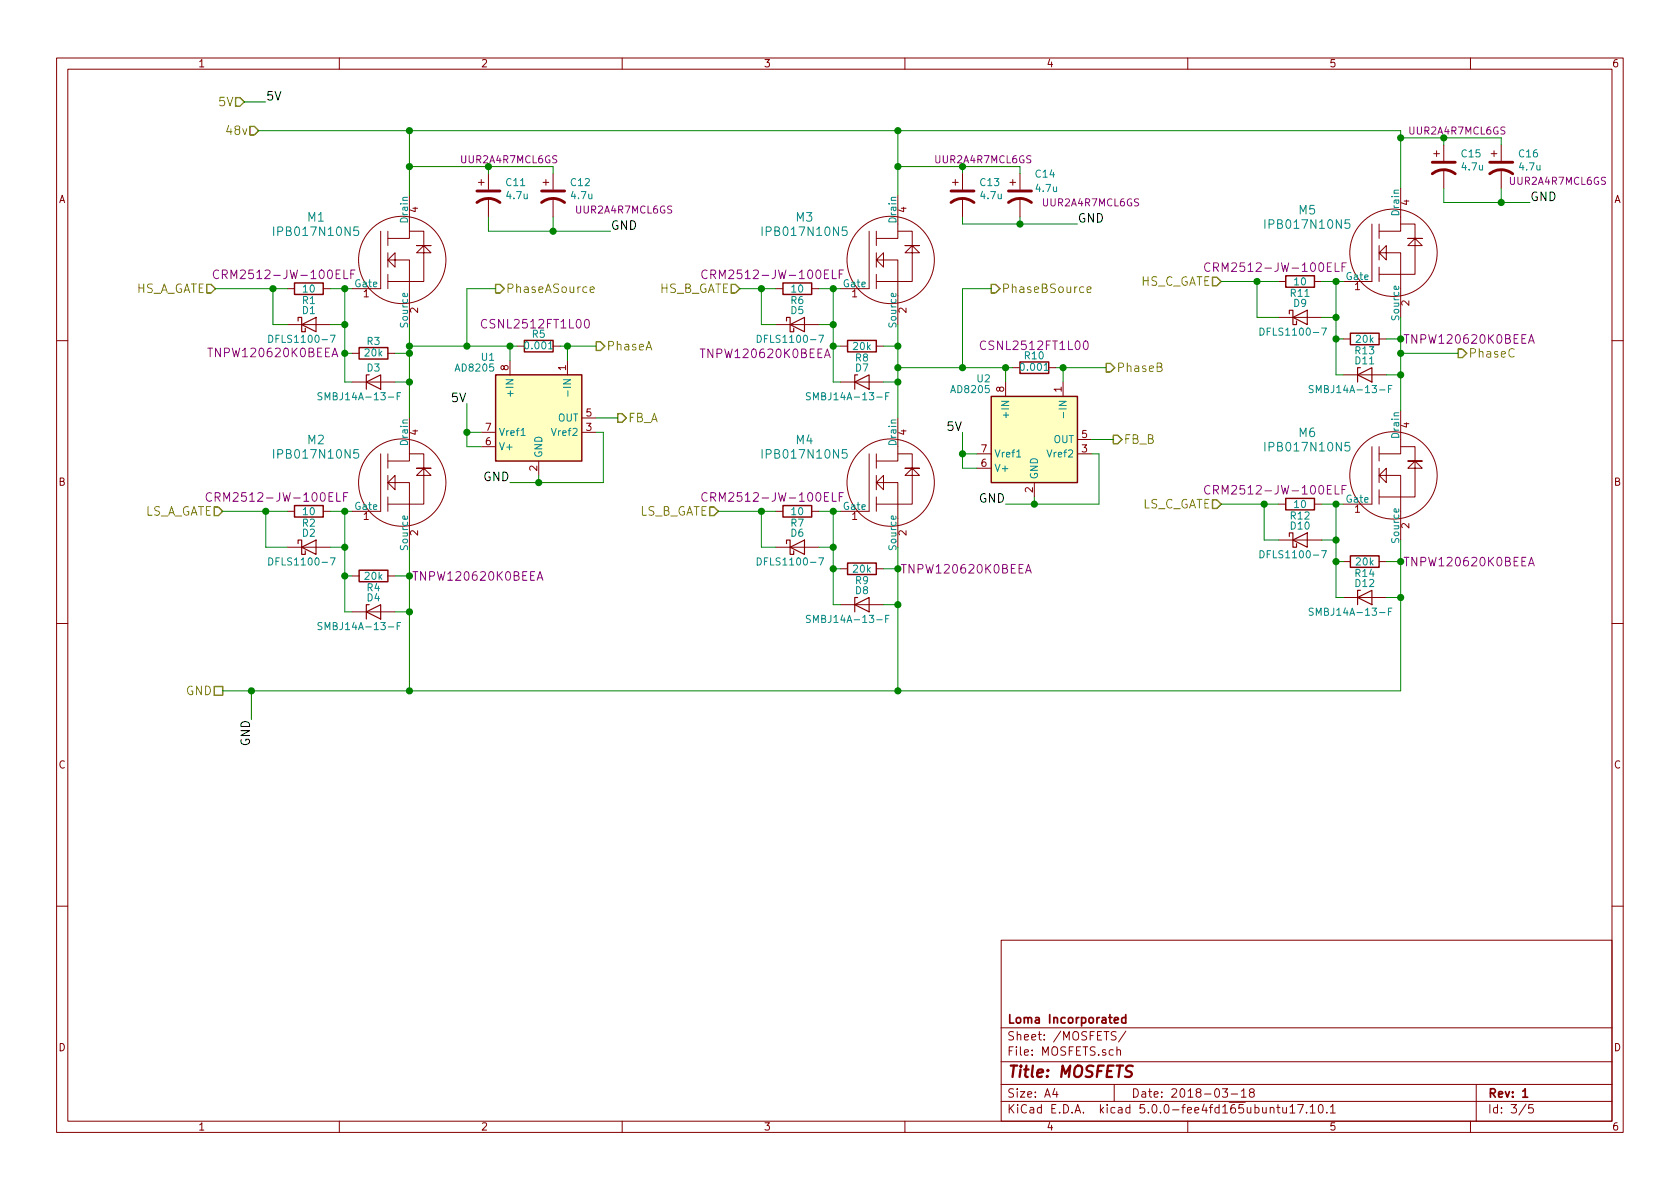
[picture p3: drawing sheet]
EESchema Schematic File Version 4
LIBS:bldc_v1-cache
EELAYER 26 0
EELAYER END
$Descr A4 11693 8268
encoding utf-8
Sheet 3 5
Title "MOSFETS"
Date "2018-03-18"
Rev "1"
Comp "Loma Incorporated"
Comment1 ""
Comment2 ""
Comment3 ""
Comment4 ""
$EndDescr
$Comp
L infineon:IPB017N10N5 M1
U 1 1
P 2850 1800
F 0 "M1" H 2200 2100 60  0000 C CNN
F 1 "IPB017N10N5" H 2200 2000 60  0000 C CNN
F 2 "TO_SOT_Packages_SMD:TO-263-7_TabPin4" H 2200 2000 60  0001 C CNN
F 3 "" H 2200 2000 60  0001 C CNN
	1    2850 1800
	1    0    0    -1  
$EndComp
$Comp
L infineon:IPB017N10N5 M3
U 1 1
P 6250 1800
F 0 "M3" H 5600 2100 60  0000 C CNN
F 1 "IPB017N10N5" H 5600 2000 60  0000 C CNN
F 2 "TO_SOT_Packages_SMD:TO-263-7_TabPin4" H 5600 2000 60  0001 C CNN
F 3 "" H 5600 2000 60  0001 C CNN
	1    6250 1800
	1    0    0    -1  
$EndComp
$Comp
L infineon:IPB017N10N5 M5
U 1 1
P 9750 1750
F 0 "M5" H 9100 2050 60  0000 C CNN
F 1 "IPB017N10N5" H 9100 1950 60  0000 C CNN
F 2 "TO_SOT_Packages_SMD:TO-263-7_TabPin4" H 9100 1950 60  0001 C CNN
F 3 "" H 9100 1950 60  0001 C CNN
	1    9750 1750
	1    0    0    -1  
$EndComp
$Comp
L infineon:IPB017N10N5 M2
U 1 1
P 2850 3350
F 0 "M2" H 2200 3650 60  0000 C CNN
F 1 "IPB017N10N5" H 2200 3550 60  0000 C CNN
F 2 "TO_SOT_Packages_SMD:TO-263-7_TabPin4" H 2200 3550 60  0001 C CNN
F 3 "" H 2200 3550 60  0001 C CNN
	1    2850 3350
	1    0    0    -1  
$EndComp
$Comp
L infineon:IPB017N10N5 M4
U 1 1
P 6250 3350
F 0 "M4" H 5600 3650 60  0000 C CNN
F 1 "IPB017N10N5" H 5600 3550 60  0000 C CNN
F 2 "TO_SOT_Packages_SMD:TO-263-7_TabPin4" H 5600 3550 60  0001 C CNN
F 3 "" H 5600 3550 60  0001 C CNN
	1    6250 3350
	1    0    0    -1  
$EndComp
$Comp
L infineon:IPB017N10N5 M6
U 1 1
P 9750 3300
F 0 "M6" H 9100 3600 60  0000 C CNN
F 1 "IPB017N10N5" H 9100 3500 60  0000 C CNN
F 2 "TO_SOT_Packages_SMD:TO-263-7_TabPin4" H 9100 3500 60  0001 C CNN
F 3 "" H 9100 3500 60  0001 C CNN
	1    9750 3300
	1    0    0    -1  
$EndComp
Text HLabel 4150 2400 2    60   Output ~ 0
PhaseA
Text HLabel 1800 900  0    60   Input ~ 0
48v
Wire Wire Line
	6250 2900 6250 2650
Text HLabel 7700 2550 2    60   Output ~ 0
PhaseB
Wire Wire Line
	9750 2850 9750 2600
Text HLabel 10150 2450 2    60   Output ~ 0
PhaseC
Wire Wire Line
	10150 2450 9750 2450
Connection ~ 9750 2450
Wire Wire Line
	1800 900  2850 900 
Wire Wire Line
	2850 900  2850 1150
Wire Wire Line
	6250 900  6250 1150
Connection ~ 2850 900 
Text HLabel 1550 4800 0    60   UnSpc ~ 0
GND
Wire Wire Line
	2850 4800 2850 4250
Wire Wire Line
	6250 3800 6250 3950
Wire Wire Line
	9750 4800 9750 4150
Text HLabel 1500 2000 0    60   Input ~ 0
HS_A_GATE
Text HLabel 1550 3550 0    60   Input ~ 0
LS_A_GATE
Text HLabel 5150 2000 0    60   Input ~ 0
HS_B_GATE
Text HLabel 5000 3550 0    60   Input ~ 0
LS_B_GATE
Text HLabel 8500 1950 0    60   Input ~ 0
HS_C_GATE
Text HLabel 8500 3500 0    60   Input ~ 0
LS_C_GATE
$Comp
L Device:R R1
U 1 1
P 2150 2000
F 0 "R1" V 2230 2000 50  0000 C CNN
F 1 "10" V 2150 2000 50  0000 C CNN
F 2 "Resistors_SMD:R_2512_HandSoldering" V 2080 2000 50  0001 C CNN
F 3 "" H 2150 2000 50  0001 C CNN
F 4 "CRM2512-JW-100ELF " V 2050 1850 60  0000 C CNN "PN"
	1    2150 2000
	0    1    1    0   
$EndComp
$Comp
L Device:R R2
U 1 1
P 2150 3550
F 0 "R2" V 2230 3550 50  0000 C CNN
F 1 "10" V 2150 3550 50  0000 C CNN
F 2 "Resistors_SMD:R_2512_HandSoldering" V 2080 3550 50  0001 C CNN
F 3 "" H 2150 3550 50  0001 C CNN
F 4 "CRM2512-JW-100ELF " V 2050 3350 60  0000 C CNN "PN"
	1    2150 3550
	0    1    1    0   
$EndComp
$Comp
L Device:R R6
U 1 1
P 5550 2000
F 0 "R6" V 5630 2000 50  0000 C CNN
F 1 "10" V 5550 2000 50  0000 C CNN
F 2 "Resistors_SMD:R_2512_HandSoldering" V 5480 2000 50  0001 C CNN
F 3 "" H 5550 2000 50  0001 C CNN
F 4 "CRM2512-JW-100ELF " V 5450 1850 60  0000 C CNN "PN"
	1    5550 2000
	0    1    1    0   
$EndComp
$Comp
L Device:R R7
U 1 1
P 5550 3550
F 0 "R7" V 5630 3550 50  0000 C CNN
F 1 "10" V 5550 3550 50  0000 C CNN
F 2 "Resistors_SMD:R_2512_HandSoldering" V 5480 3550 50  0001 C CNN
F 3 "" H 5550 3550 50  0001 C CNN
F 4 "CRM2512-JW-100ELF " V 5450 3400 60  0000 C CNN "PN"
	1    5550 3550
	0    1    1    0   
$EndComp
$Comp
L Device:R R11
U 1 1
P 9050 1950
F 0 "R11" V 9130 1950 50  0000 C CNN
F 1 "10" V 9050 1950 50  0000 C CNN
F 2 "Resistors_SMD:R_2512_HandSoldering" V 8980 1950 50  0001 C CNN
F 3 "" H 9050 1950 50  0001 C CNN
F 4 "CRM2512-JW-100ELF " V 8950 1800 60  0000 C CNN "PN"
	1    9050 1950
	0    1    1    0   
$EndComp
$Comp
L Device:R R12
U 1 1
P 9050 3500
F 0 "R12" V 9130 3500 50  0000 C CNN
F 1 "10" V 9050 3500 50  0000 C CNN
F 2 "Resistors_SMD:R_2512_HandSoldering" V 8980 3500 50  0001 C CNN
F 3 "" H 9050 3500 50  0001 C CNN
F 4 "CRM2512-JW-100ELF " V 8950 3350 60  0000 C CNN "PN"
	1    9050 3500
	0    1    1    0   
$EndComp
$Comp
L Device:D_Schottky D1
U 1 1
P 2150 2250
F 0 "D1" H 2150 2350 50  0000 C CNN
F 1 "DFLS1100-7" H 2100 2150 50  0000 C CNN
F 2 "Diodes_SMD:D_PowerDI-123" H 2150 2250 50  0001 C CNN
F 3 "" H 2150 2250 50  0001 C CNN
	1    2150 2250
	1    0    0    -1  
$EndComp
$Comp
L Device:D_Schottky D2
U 1 1
P 2150 3800
F 0 "D2" H 2150 3900 50  0000 C CNN
F 1 "DFLS1100-7" H 2100 3700 50  0000 C CNN
F 2 "Diodes_SMD:D_PowerDI-123" H 2150 3800 50  0001 C CNN
F 3 "" H 2150 3800 50  0001 C CNN
	1    2150 3800
	1    0    0    -1  
$EndComp
$Comp
L Device:D_Schottky D6
U 1 1
P 5550 3800
F 0 "D6" H 5550 3900 50  0000 C CNN
F 1 "DFLS1100-7" H 5500 3700 50  0000 C CNN
F 2 "Diodes_SMD:D_PowerDI-123" H 5550 3800 50  0001 C CNN
F 3 "" H 5550 3800 50  0001 C CNN
	1    5550 3800
	1    0    0    -1  
$EndComp
$Comp
L Device:D_Schottky D5
U 1 1
P 5550 2250
F 0 "D5" H 5550 2350 50  0000 C CNN
F 1 "DFLS1100-7" H 5500 2150 50  0000 C CNN
F 2 "Diodes_SMD:D_PowerDI-123" H 5550 2250 50  0001 C CNN
F 3 "" H 5550 2250 50  0001 C CNN
	1    5550 2250
	1    0    0    -1  
$EndComp
$Comp
L Device:D_Schottky D10
U 1 1
P 9050 3750
F 0 "D10" H 9050 3850 50  0000 C CNN
F 1 "DFLS1100-7" H 9000 3650 50  0000 C CNN
F 2 "Diodes_SMD:D_PowerDI-123" H 9050 3750 50  0001 C CNN
F 3 "" H 9050 3750 50  0001 C CNN
	1    9050 3750
	1    0    0    -1  
$EndComp
$Comp
L Device:D_Schottky D9
U 1 1
P 9050 2200
F 0 "D9" H 9050 2300 50  0000 C CNN
F 1 "DFLS1100-7" H 9000 2100 50  0000 C CNN
F 2 "Diodes_SMD:D_PowerDI-123" H 9050 2200 50  0001 C CNN
F 3 "" H 9050 2200 50  0001 C CNN
	1    9050 2200
	1    0    0    -1  
$EndComp
$Comp
L Device:R R3
U 1 1
P 2600 2450
F 0 "R3" V 2680 2450 50  0000 C CNN
F 1 "20k" V 2600 2450 50  0000 C CNN
F 2 "Resistors_SMD:R_1206_HandSoldering" V 2530 2450 50  0001 C CNN
F 3 "" H 2600 2450 50  0001 C CNN
F 4 "TNPW120620K0BEEA" V 2600 3150 60  0000 C CNN "PN"
	1    2600 2450
	0    -1   -1   0   
$EndComp
Wire Wire Line
	1500 2000 1900 2000
Wire Wire Line
	2300 2000 2400 2000
Wire Wire Line
	2000 2250 1900 2250
Wire Wire Line
	1900 2250 1900 2000
Connection ~ 1900 2000
Wire Wire Line
	2850 2900 2850 2650
Wire Wire Line
	2750 2450 2850 2450
Connection ~ 2850 2450
Wire Wire Line
	2450 2450 2400 2450
Wire Wire Line
	2400 2000 2400 2250
Connection ~ 2400 2000
Wire Wire Line
	2300 2250 2400 2250
Connection ~ 2400 2250
$Comp
L Device:R R4
U 1 1
P 2600 4000
F 0 "R4" V 2680 4000 50  0000 C CNN
F 1 "20k" V 2600 4000 50  0000 C CNN
F 2 "Resistors_SMD:R_1206_HandSoldering" V 2530 4000 50  0001 C CNN
F 3 "" H 2600 4000 50  0001 C CNN
F 4 "TNPW120620K0BEEA " V 2600 4750 60  0000 C CNN "PN"
	1    2600 4000
	0    1    1    0   
$EndComp
Wire Wire Line
	1550 3550 1850 3550
Wire Wire Line
	2000 3800 1850 3800
Wire Wire Line
	1850 3800 1850 3550
Connection ~ 1850 3550
Wire Wire Line
	2300 3800 2400 3800
Wire Wire Line
	2400 3550 2400 3800
Wire Wire Line
	2300 3550 2400 3550
Connection ~ 2400 3550
Wire Wire Line
	2400 4000 2450 4000
Connection ~ 2400 3800
Wire Wire Line
	2750 4000 2850 4000
Connection ~ 2850 4000
Wire Wire Line
	5000 3550 5300 3550
Wire Wire Line
	5400 3800 5300 3800
Wire Wire Line
	5300 3800 5300 3550
Connection ~ 5300 3550
Wire Wire Line
	5700 3550 5800 3550
Wire Wire Line
	5700 3800 5800 3800
Wire Wire Line
	5800 3550 5800 3800
Connection ~ 5800 3550
$Comp
L Device:R R9
U 1 1
P 6000 3950
F 0 "R9" V 6080 3950 50  0000 C CNN
F 1 "20k" V 6000 3950 50  0000 C CNN
F 2 "Resistors_SMD:R_1206_HandSoldering" V 5930 3950 50  0001 C CNN
F 3 "" H 6000 3950 50  0001 C CNN
F 4 "TNPW120620K0BEEA " V 6000 4700 60  0000 C CNN "PN"
	1    6000 3950
	0    1    1    0   
$EndComp
Wire Wire Line
	5800 3950 5850 3950
Connection ~ 5800 3800
Wire Wire Line
	6150 3950 6250 3950
Connection ~ 6250 3950
Wire Wire Line
	5150 2000 5300 2000
Wire Wire Line
	5400 2250 5300 2250
Wire Wire Line
	5300 2250 5300 2000
Connection ~ 5300 2000
Wire Wire Line
	5700 2000 5800 2000
Wire Wire Line
	5700 2250 5800 2250
Wire Wire Line
	5800 2000 5800 2250
Connection ~ 5800 2000
$Comp
L Device:R R8
U 1 1
P 6000 2400
F 0 "R8" V 6080 2400 50  0000 C CNN
F 1 "20k" V 6000 2400 50  0000 C CNN
F 2 "Resistors_SMD:R_1206_HandSoldering" V 5930 2400 50  0001 C CNN
F 3 "" H 6000 2400 50  0001 C CNN
F 4 "TNPW120620K0BEEA " V 6050 1750 60  0000 C CNN "PN"
	1    6000 2400
	0    1    1    0   
$EndComp
Wire Wire Line
	5800 2400 5850 2400
Connection ~ 5800 2250
Wire Wire Line
	6150 2400 6250 2400
Connection ~ 6250 2400
Wire Wire Line
	8500 1950 8750 1950
Wire Wire Line
	9200 1950 9300 1950
Wire Wire Line
	8900 2200 8750 2200
Wire Wire Line
	8750 2200 8750 1950
Connection ~ 8750 1950
Wire Wire Line
	9200 2200 9300 2200
Wire Wire Line
	9300 1950 9300 2200
Connection ~ 9300 1950
$Comp
L Device:R R13
U 1 1
P 9500 2350
F 0 "R13" V 9580 2350 50  0000 C CNN
F 1 "20k" V 9500 2350 50  0000 C CNN
F 2 "Resistors_SMD:R_1206_HandSoldering" V 9430 2350 50  0001 C CNN
F 3 "" H 9500 2350 50  0001 C CNN
F 4 "TNPW120620K0BEEA " V 9500 3100 60  0000 C CNN "PN"
	1    9500 2350
	0    1    1    0   
$EndComp
Wire Wire Line
	9300 2350 9350 2350
Connection ~ 9300 2200
Wire Wire Line
	9650 2350 9750 2350
Connection ~ 9750 2350
Wire Wire Line
	8500 3500 8800 3500
Wire Wire Line
	8900 3750 8800 3750
Wire Wire Line
	8800 3750 8800 3500
Connection ~ 8800 3500
Wire Wire Line
	9200 3500 9300 3500
Wire Wire Line
	9200 3750 9300 3750
Wire Wire Line
	9300 3500 9300 3750
Connection ~ 9300 3500
$Comp
L Device:R R14
U 1 1
P 9500 3900
F 0 "R14" V 9580 3900 50  0000 C CNN
F 1 "20k" V 9500 3900 50  0000 C CNN
F 2 "Resistors_SMD:R_1206_HandSoldering" V 9430 3900 50  0001 C CNN
F 3 "" H 9500 3900 50  0001 C CNN
F 4 "TNPW120620K0BEEA " V 9500 4650 60  0000 C CNN "PN"
	1    9500 3900
	0    1    1    0   
$EndComp
Wire Wire Line
	9300 3900 9350 3900
Connection ~ 9300 3750
Wire Wire Line
	9650 3900 9750 3900
Connection ~ 9750 3900
Wire Wire Line
	2400 2650 2450 2650
Connection ~ 2400 2450
Wire Wire Line
	2750 2650 2850 2650
Connection ~ 2850 2650
$Comp
L Device:D_Zener D3
U 1 1
P 2600 2650
F 0 "D3" H 2600 2750 50  0000 C CNN
F 1 "SMBJ14A-13-F" H 2500 2550 50  0000 C CNN
F 2 "Diodes_SMD:D_2114" H 2600 2650 50  0001 C CNN
F 3 "" H 2600 2650 50  0001 C CNN
	1    2600 2650
	1    0    0    -1  
$EndComp
$Comp
L Device:D_Zener D4
U 1 1
P 2600 4250
F 0 "D4" H 2600 4350 50  0000 C CNN
F 1 "SMBJ14A-13-F" H 2500 4150 50  0000 C CNN
F 2 "Diodes_SMD:D_2114" H 2600 4250 50  0001 C CNN
F 3 "" H 2600 4250 50  0001 C CNN
	1    2600 4250
	1    0    0    -1  
$EndComp
Wire Wire Line
	2750 4250 2850 4250
Connection ~ 2850 4250
Wire Wire Line
	2400 4250 2450 4250
Connection ~ 2400 4000
$Comp
L Device:D_Zener D8
U 1 1
P 6000 4200
F 0 "D8" H 6000 4300 50  0000 C CNN
F 1 "SMBJ14A-13-F" H 5900 4100 50  0000 C CNN
F 2 "Diodes_SMD:D_2114" H 6000 4200 50  0001 C CNN
F 3 "" H 6000 4200 50  0001 C CNN
	1    6000 4200
	1    0    0    -1  
$EndComp
Wire Wire Line
	6150 4200 6250 4200
Connection ~ 6250 4200
Wire Wire Line
	5800 4200 5850 4200
Connection ~ 5800 3950
$Comp
L Device:D_Zener D7
U 1 1
P 6000 2650
F 0 "D7" H 6000 2750 50  0000 C CNN
F 1 "SMBJ14A-13-F" H 5900 2550 50  0000 C CNN
F 2 "Diodes_SMD:D_2114" H 6000 2650 50  0001 C CNN
F 3 "" H 6000 2650 50  0001 C CNN
	1    6000 2650
	1    0    0    -1  
$EndComp
Wire Wire Line
	5800 2650 5850 2650
Connection ~ 5800 2400
Wire Wire Line
	6150 2650 6250 2650
Connection ~ 6250 2650
$Comp
L Device:D_Zener D11
U 1 1
P 9500 2600
F 0 "D11" H 9500 2700 50  0000 C CNN
F 1 "SMBJ14A-13-F" H 9400 2500 50  0000 C CNN
F 2 "Diodes_SMD:D_2114" H 9500 2600 50  0001 C CNN
F 3 "" H 9500 2600 50  0001 C CNN
	1    9500 2600
	1    0    0    -1  
$EndComp
Wire Wire Line
	9650 2600 9750 2600
Connection ~ 9750 2600
Wire Wire Line
	9300 2600 9350 2600
Connection ~ 9300 2350
$Comp
L Device:D_Zener D12
U 1 1
P 9500 4150
F 0 "D12" H 9500 4250 50  0000 C CNN
F 1 "SMBJ14A-13-F" H 9400 4050 50  0000 C CNN
F 2 "Diodes_SMD:D_2114" H 9500 4150 50  0001 C CNN
F 3 "" H 9500 4150 50  0001 C CNN
	1    9500 4150
	1    0    0    -1  
$EndComp
Wire Wire Line
	9650 4150 9750 4150
Connection ~ 9750 4150
Wire Wire Line
	9300 4150 9350 4150
Connection ~ 9300 3900
$Comp
L Amplifier_Current:AD8205 U1
U 1 1
P 3750 2900
F 0 "U1" H 3450 3325 50  0000 R CNN
F 1 "AD8205" H 3450 3250 50  0000 R CNN
F 2 "Housings_SOIC:SO-8_5.3x6.2mm_Pitch1.27mm" H 3800 2550 50  0001 C CNN
F 3 "" H 4400 2200 50  0001 C CNN
	1    3750 2900
	1    0    0    -1  
$EndComp
Text HLabel 1700 700  0    60   Input ~ 0
5V
Connection ~ 6250 900 
Text Label 1850 700  0    60   ~ 0
5V
Wire Wire Line
	1700 700  1850 700 
$Comp
L Device:R R5
U 1 1
P 3750 2400
F 0 "R5" V 3830 2400 50  0000 C CNN
F 1 "0.001" V 3750 2400 50  0000 C CNN
F 2 "Resistors_SMD:R_2512_HandSoldering" V 3680 2400 50  0001 C CNN
F 3 "" H 3750 2400 50  0001 C CNN
F 4 "CSNL2512FT1L00 " V 3900 2400 60  0000 C CNN "PartNumber"
	1    3750 2400
	0    -1   -1   0   
$EndComp
Wire Wire Line
	4150 3000 4200 3000
Wire Wire Line
	4200 3000 4200 3350
Wire Wire Line
	1550 4800 1750 4800
Text Label 3550 3350 2    60   ~ 0
GND
Wire Wire Line
	4200 3350 3750 3350
Wire Wire Line
	3750 3300 3750 3350
Connection ~ 3750 3350
Text HLabel 4300 2900 2    60   Output ~ 0
FB_A
Wire Wire Line
	4150 2900 4300 2900
Text Label 3250 2800 2    60   ~ 0
5V
Wire Wire Line
	3350 3100 3250 3100
Wire Wire Line
	3250 3100 3250 3000
Wire Wire Line
	3350 3000 3250 3000
Connection ~ 3250 3000
Wire Wire Line
	3550 2500 3550 2400
Wire Wire Line
	2850 2400 3250 2400
Wire Wire Line
	3900 2400 3950 2400
Wire Wire Line
	3950 2400 3950 2500
Connection ~ 3950 2400
Connection ~ 2850 2400
Connection ~ 3550 2400
$Comp
L Amplifier_Current:AD8205 U2
U 1 1
P 7200 3050
F 0 "U2" H 6900 3475 50  0000 R CNN
F 1 "AD8205" H 6900 3400 50  0000 R CNN
F 2 "Housings_SOIC:SO-8_5.3x6.2mm_Pitch1.27mm" H 7250 2700 50  0001 C CNN
F 3 "" H 7850 2350 50  0001 C CNN
	1    7200 3050
	1    0    0    -1  
$EndComp
$Comp
L Device:R R10
U 1 1
P 7200 2550
F 0 "R10" V 7280 2550 50  0000 C CNN
F 1 "0.001" V 7200 2550 50  0000 C CNN
F 2 "Resistors_SMD:R_2512_HandSoldering" V 7130 2550 50  0001 C CNN
F 3 "" H 7200 2550 50  0001 C CNN
F 4 "CSNL2512FT1L00" V 7350 2550 60  0000 C CNN "PartNumber"
	1    7200 2550
	0    -1   -1   0   
$EndComp
Text Label 7000 3500 2    60   ~ 0
GND
Wire Wire Line
	7000 2650 7000 2550
Wire Wire Line
	6250 2550 6700 2550
Wire Wire Line
	7350 2550 7400 2550
Wire Wire Line
	7400 2550 7400 2650
Wire Wire Line
	7600 3150 7650 3150
Wire Wire Line
	7650 3150 7650 3500
Wire Wire Line
	7200 3500 7200 3450
Connection ~ 7200 3500
Text Label 6700 3000 2    60   ~ 0
5V
Wire Wire Line
	6700 3000 6700 3150
Wire Wire Line
	6700 3250 6800 3250
Wire Wire Line
	6800 3150 6700 3150
Connection ~ 6700 3150
Wire Wire Line
	7650 3500 7200 3500
Connection ~ 6250 2550
Connection ~ 7000 2550
Connection ~ 7400 2550
Text HLabel 7750 3050 2    60   Output ~ 0
FB_B
Wire Wire Line
	7600 3050 7750 3050
Text Label 1750 5000 3    60   ~ 0
GND
Wire Wire Line
	1750 4800 1750 5000
Connection ~ 1750 4800
Connection ~ 2850 4800
Connection ~ 6250 4800
Text HLabel 3450 2000 2    60   Output ~ 0
PhaseASource
Connection ~ 3250 2400
Text HLabel 6900 2000 2    60   Output ~ 0
PhaseBSource
Connection ~ 6700 2550
Wire Wire Line
	9750 2450 9750 2350
Wire Wire Line
	2850 900  6250 900 
Wire Wire Line
	1900 2000 2000 2000
Wire Wire Line
	2850 2450 2850 2400
Wire Wire Line
	2400 2000 2450 2000
Wire Wire Line
	2400 2250 2400 2450
Wire Wire Line
	1850 3550 2000 3550
Wire Wire Line
	2400 3550 2450 3550
Wire Wire Line
	2400 3800 2400 4000
Wire Wire Line
	2850 4000 2850 3800
Wire Wire Line
	5300 3550 5400 3550
Wire Wire Line
	5800 3550 5850 3550
Wire Wire Line
	5800 3800 5800 3950
Wire Wire Line
	6250 3950 6250 4200
Wire Wire Line
	5300 2000 5400 2000
Wire Wire Line
	5800 2000 5850 2000
Wire Wire Line
	5800 2250 5800 2400
Wire Wire Line
	6250 2400 6250 2250
Wire Wire Line
	8750 1950 8900 1950
Wire Wire Line
	9300 1950 9350 1950
Wire Wire Line
	9300 2200 9300 2350
Wire Wire Line
	9750 2350 9750 2200
Wire Wire Line
	8800 3500 8900 3500
Wire Wire Line
	9300 3500 9350 3500
Wire Wire Line
	9300 3750 9300 3900
Wire Wire Line
	9750 3900 9750 3750
Wire Wire Line
	2400 2450 2400 2650
Wire Wire Line
	2850 2650 2850 2450
Wire Wire Line
	2850 4250 2850 4000
Wire Wire Line
	2400 4000 2400 4250
Wire Wire Line
	6250 4200 6250 4800
Wire Wire Line
	5800 3950 5800 4200
Wire Wire Line
	5800 2400 5800 2650
Wire Wire Line
	6250 2650 6250 2550
Wire Wire Line
	9750 2600 9750 2450
Wire Wire Line
	9300 2350 9300 2600
Wire Wire Line
	9750 4150 9750 3900
Wire Wire Line
	9300 3900 9300 4150
Wire Wire Line
	6250 900  9750 900 
Wire Wire Line
	3750 3350 3550 3350
Wire Wire Line
	3250 3000 3250 2800
Wire Wire Line
	3950 2400 4150 2400
Wire Wire Line
	2850 2400 2850 2250
Wire Wire Line
	3550 2400 3600 2400
Wire Wire Line
	7200 3500 7000 3500
Wire Wire Line
	6700 3150 6700 3250
Wire Wire Line
	6250 2550 6250 2400
Wire Wire Line
	7000 2550 7050 2550
Wire Wire Line
	7400 2550 7700 2550
Wire Wire Line
	1750 4800 2850 4800
Wire Wire Line
	2850 4800 6250 4800
Wire Wire Line
	6250 4800 9750 4800
Wire Wire Line
	3250 2400 3550 2400
Wire Wire Line
	6700 2550 7000 2550
Wire Wire Line
	3250 2000 3450 2000
Wire Wire Line
	3250 2000 3250 2400
Wire Wire Line
	6700 2000 6900 2000
Wire Wire Line
	6700 2000 6700 2550
$Comp
L Device:CP1 C11
U 1 1
P 3400 1350
F 0 "C11" H 3515 1441 50  0000 L CNN
F 1 "4.7u" H 3515 1350 50  0000 L CNN
F 2 "" H 3400 1350 50  0001 C CNN
F 3 "~" H 3400 1350 50  0001 C CNN
F 4 "UUR2A4R7MCL6GS" H 3200 1600 50  0000 L CNN "PN"
	1    3400 1350
	1    0    0    -1  
$EndComp
Text Label 4250 1600 0    60   ~ 0
GND
Text Label 7500 1550 0    60   ~ 0
GND
Text Label 10650 1400 0    60   ~ 0
GND
Wire Wire Line
	3400 1200 3400 1150
Wire Wire Line
	3400 1150 2850 1150
Connection ~ 2850 1150
Wire Wire Line
	2850 1150 2850 1350
Wire Wire Line
	3850 1200 3850 1150
Wire Wire Line
	3850 1150 3400 1150
Connection ~ 3400 1150
Wire Wire Line
	3400 1500 3400 1600
Wire Wire Line
	3400 1600 3850 1600
Wire Wire Line
	3850 1500 3850 1600
Connection ~ 3850 1600
Wire Wire Line
	3850 1600 4250 1600
Wire Wire Line
	7100 1200 7100 1150
Wire Wire Line
	7100 1150 6700 1150
Connection ~ 6250 1150
Wire Wire Line
	6250 1150 6250 1350
Wire Wire Line
	6700 1200 6700 1150
Connection ~ 6700 1150
Wire Wire Line
	6700 1150 6250 1150
Wire Wire Line
	6700 1500 6700 1550
Wire Wire Line
	6700 1550 7100 1550
Wire Wire Line
	7100 1500 7100 1550
Connection ~ 7100 1550
Wire Wire Line
	7100 1550 7500 1550
Wire Wire Line
	10050 1000 10050 950 
Wire Wire Line
	10450 1000 10450 950 
Wire Wire Line
	10450 950  10050 950 
Wire Wire Line
	10050 1300 10050 1400
Wire Wire Line
	10050 1400 10450 1400
Wire Wire Line
	10450 1300 10450 1400
Connection ~ 10450 1400
Wire Wire Line
	10450 1400 10650 1400
$Comp
L Device:CP1 C12
U 1 1
P 3850 1350
F 0 "C12" H 3965 1441 50  0000 L CNN
F 1 "4.7u" H 3965 1350 50  0000 L CNN
F 2 "" H 3850 1350 50  0001 C CNN
F 3 "~" H 3850 1350 50  0001 C CNN
F 4 "UUR2A4R7MCL6GS" H 4000 1250 50  0000 L CNN "PN"
	1    3850 1350
	1    0    0    -1  
$EndComp
$Comp
L Device:CP1 C13
U 1 1
P 6700 1350
F 0 "C13" H 6815 1441 50  0000 L CNN
F 1 "4.7u" H 6815 1350 50  0000 L CNN
F 2 "" H 6700 1350 50  0001 C CNN
F 3 "~" H 6700 1350 50  0001 C CNN
F 4 "UUR2A4R7MCL6GS" H 6500 1600 50  0000 L CNN "PN"
	1    6700 1350
	1    0    0    -1  
$EndComp
$Comp
L Device:CP1 C14
U 1 1
P 7100 1350
F 0 "C14" H 7200 1500 50  0000 L CNN
F 1 "4.7u" H 7200 1400 50  0000 L CNN
F 2 "" H 7100 1350 50  0001 C CNN
F 3 "~" H 7100 1350 50  0001 C CNN
F 4 "UUR2A4R7MCL6GS" H 7250 1300 50  0000 L CNN "PN"
	1    7100 1350
	1    0    0    -1  
$EndComp
$Comp
L Device:CP1 C15
U 1 1
P 10050 1150
F 0 "C15" H 10165 1241 50  0000 L CNN
F 1 "4.7u" H 10165 1150 50  0000 L CNN
F 2 "" H 10050 1150 50  0001 C CNN
F 3 "~" H 10050 1150 50  0001 C CNN
F 4 "UUR2A4R7MCL6GS" H 9800 1400 50  0000 L CNN "PN"
	1    10050 1150
	1    0    0    -1  
$EndComp
$Comp
L Device:CP1 C16
U 1 1
P 10450 1150
F 0 "C16" H 10565 1241 50  0000 L CNN
F 1 "4.7u" H 10565 1150 50  0000 L CNN
F 2 "" H 10450 1150 50  0001 C CNN
F 3 "~" H 10450 1150 50  0001 C CNN
F 4 "UUR2A4R7MCL6GS" H 10500 1050 50  0000 L CNN "PN"
	1    10450 1150
	1    0    0    -1  
$EndComp
Wire Wire Line
	9750 900  9750 950 
Wire Wire Line
	10050 950  9750 950 
Connection ~ 10050 950 
Connection ~ 9750 950 
Wire Wire Line
	9750 950  9750 1300
$EndSCHEMATC
